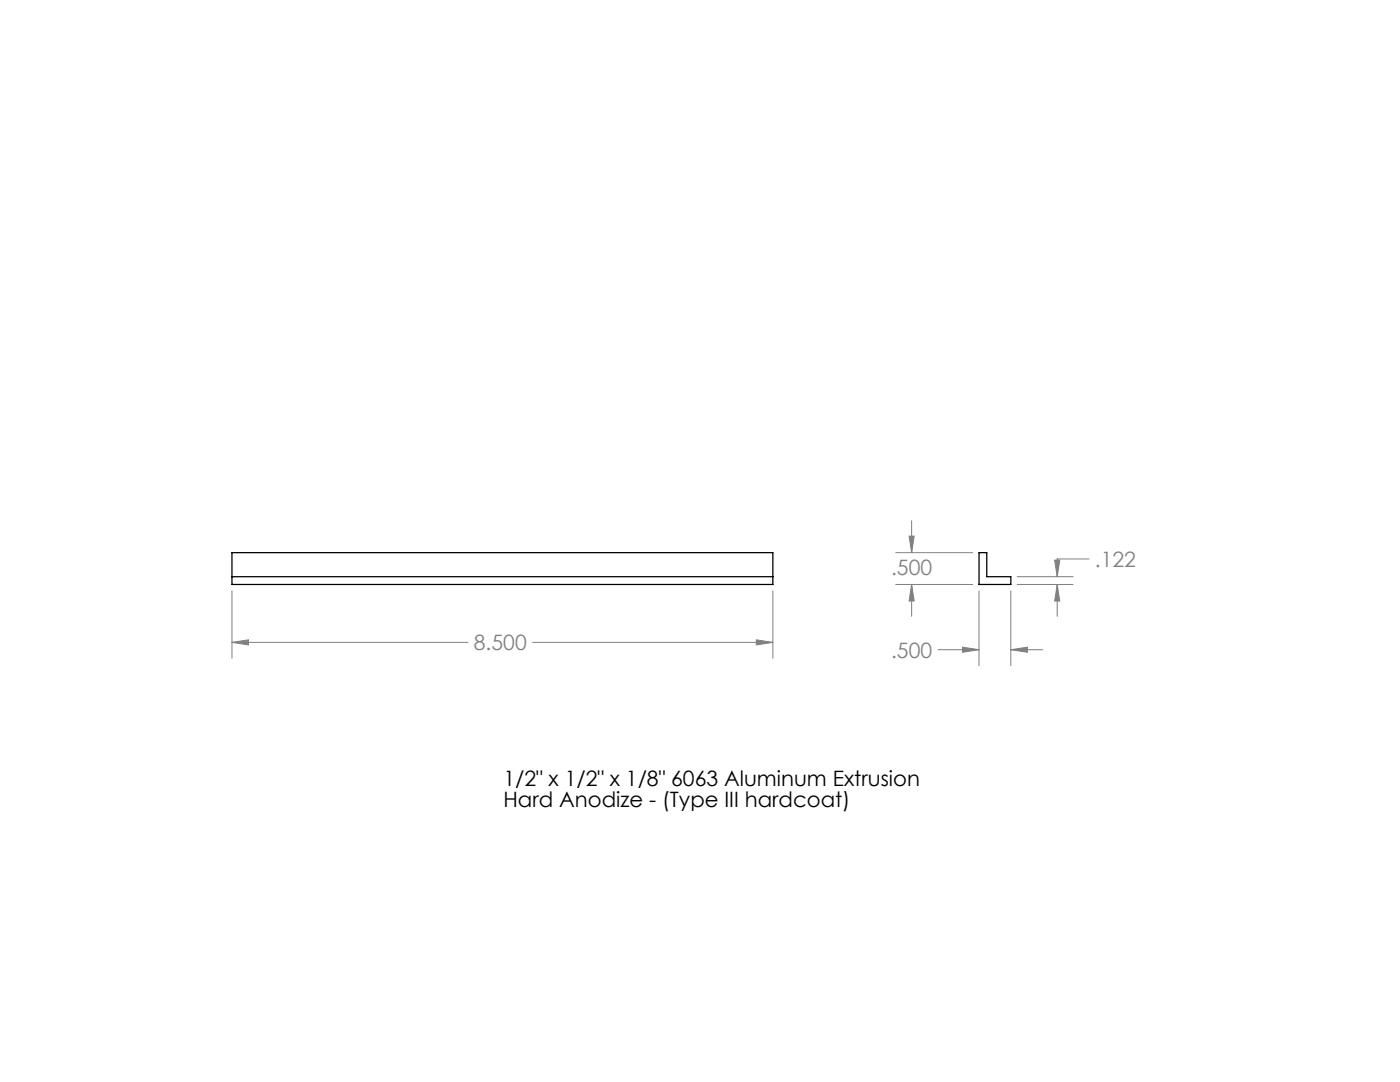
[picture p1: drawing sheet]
<svg xmlns="http://www.w3.org/2000/svg" width="279mm" height="216mm" viewBox="0 0 279 216" stroke-linecap="round" stroke-linejoin="round" font-family="sans-serif">
<g fill="none" stroke="#808080" stroke-width=".2">
<path d="M46.3 117.9v13.5M154.2 117.9v13.5M178.8 116.6h15.3M178.8 110.3h15.3M181.4 107h1l-.5 3.3zM181.9 103.9v6.4M181.9 116.6v6.4M181.9 116.6l.5 3.3h-1zM195.4 117.9v14.9M201.7 117.9v14.9M203 115.1h11.2M203 116.6h11.2"/>
<path d="M210.5 111.8h1l-.5 3.3zM211 116.6v6.4M211 116.6l.5 3.3h-1zM217.3 111.5h-6.3v3.6M46.3 128.2h47.1M46.3 128.2l3.3-.5v1zM106.3 128.2h47.9M150.9 127.7l3.3 .5-3.3 .5zM187.2 129.6h8.2M192.1 129.1l3.3 .5-3.3 .6zM201.7 129.6h6.4M201.7 129.6l3.3-.5v1.1z"/>
</g>
<path d="M210.5 111.8h1l-.5 3.3zM211 116.6l.5 3.3h-1zM181.4 107h1l-.5 3.3zM181.9 116.6l.5 3.3h-1zM192.1 129.1l3.3 .5-3.3 .6zM201.7 129.6l3.3-.5v1.1zM46.3 128.2l3.3-.5v1zM150.9 127.7l3.3 .5-3.3 .5z" fill="#808080"/>
<path d="M46.3 110.3h107.9v6.3h-107.9zM46.3 115.1h107.9M195.4 110.3h1.5v4.8h4.8v1.5h-6.3z" fill="none" stroke="#000" stroke-width=".25"/>
<g font-size="4.2" fill="#808080">
<text x="218.5" y="113.1">.122</text>
<text x="177.8" y="114.7">.500</text>
<text x="94.6" y="129.8">8.500</text>
<text x="177.8" y="131.2">.500</text>
</g>
<g font-size="4.2">
<text x="100.5" y="156.8">1/2&quot; x 1/2&quot; x 1/8&quot; 6063 Aluminum Extrusion</text>
<text x="100.5" y="161">Hard Anodize - (Type III hardcoat)</text>
</g>
</svg>
